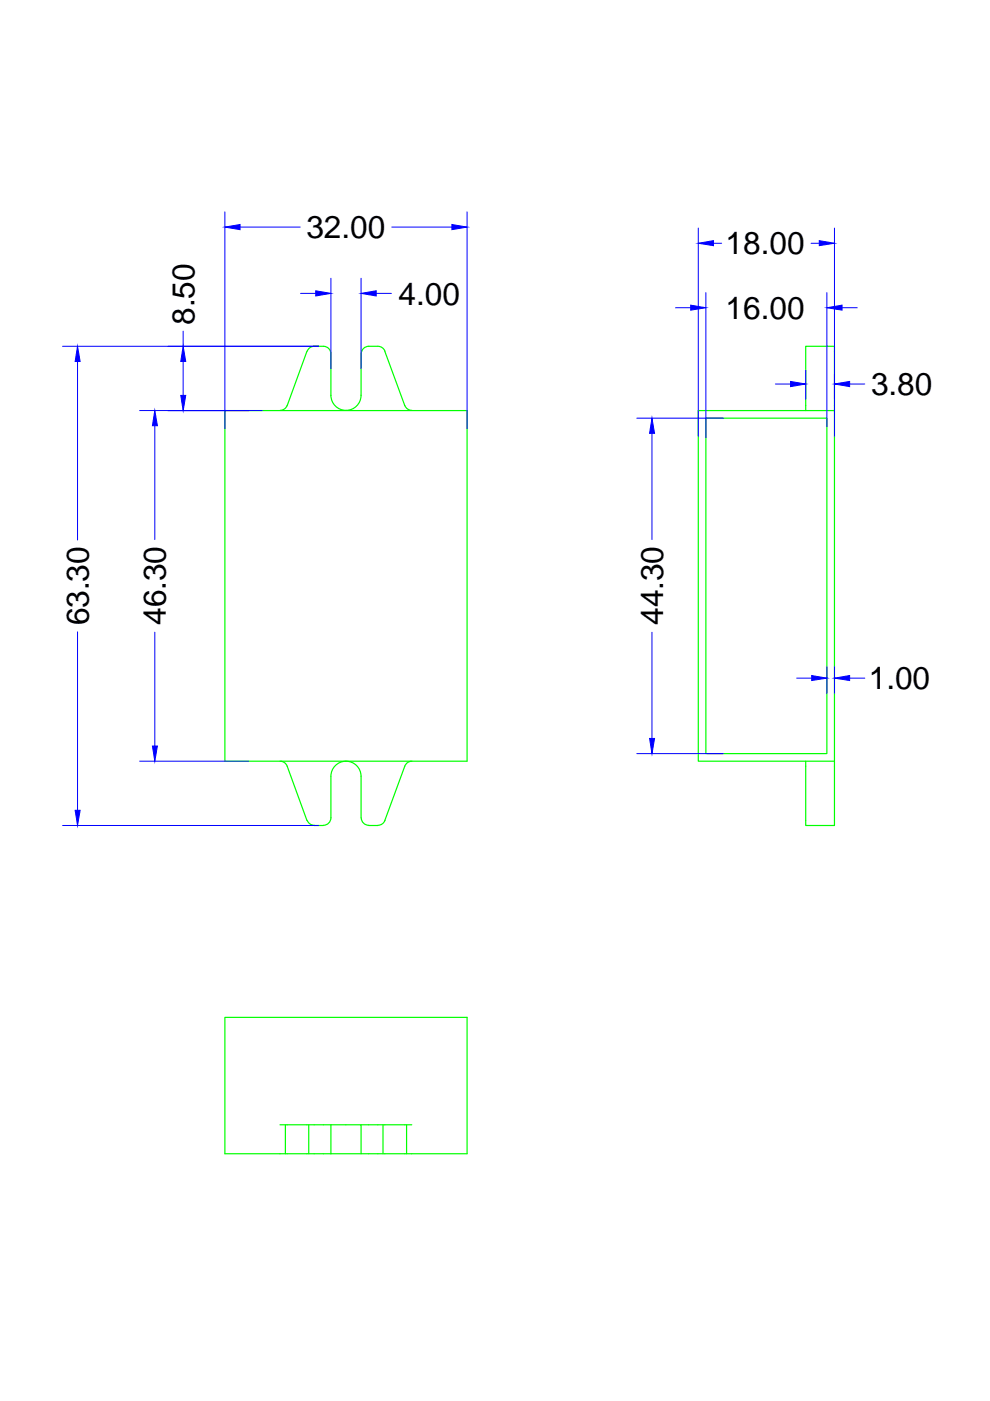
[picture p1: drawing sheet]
<svg xmlns="http://www.w3.org/2000/svg" width="210mm" height="297mm" viewBox="0 0 210 297" stroke-linecap="round" stroke-linejoin="round" font-family="sans-serif">
<!-- layer: 10 -->
<g fill="none" stroke="#0f0" stroke-width=".25">
<path d="M65.1 74.5l-4.2 11.5a1.59 1.59 0 0 1-1.5 1M68.6 73.4h-2a1.59 1.59 0 0 0-1.5 1.1M68.6 73.4a1.59 1.59 0 0 1 1.6 1.6v8.8M76.6 75v8.8M80.1 73.4h-1.9a1.59 1.59 0 0 0-1.6 1.6M80.1 73.4a1.59 1.59 0 0 1 1.5 1.1M81.6 74.5l4.2 11.5a1.59 1.59 0 0 0 1.5 1M47.7 87.1h51.3v74.3h-51.3zM70.2 83.8a3.2 3.2 0 0 0 3.2 3.2 3.2 3.2 0 0 0 3.2-3.2M148.1 87.1h28.8v74.3h-28.8zM149.7 88.7h25.6v71.1h-25.6zM170.8 87.1v-13.7h6.1v13.7"/>
<path d="M59.4 161.4a1.59 1.59 0 0 1 1.5 1M60.9 162.4l4.2 11.6M65.1 173.9a1.59 1.59 0 0 0 1.5 1.1M66.6 175h2M70.2 173.4a1.59 1.59 0 0 1-1.6 1.6M70.2 173.4v-8.8a3.2 3.2 0 0 1 3.2-3.2 3.2 3.2 0 0 1 3.2 3.2v8.8M76.6 173.4a1.59 1.59 0 0 0 1.6 1.6M78.2 175h1.9M81.6 173.9a1.59 1.59 0 0 1-1.5 1.1M85.8 162.4l-4.2 11.6M87.3 161.4a1.59 1.59 0 0 0-1.5 1M170.8 161.4v13.6h6.1v-13.6"/>
<path d="M59.4 238.5h17.2v6.1h22.4v-28.9h-51.3v28.9h28.9M60.5 238.5v6.1M65.5 238.5v6.1M70.2 238.5v6.1M76.6 238.5h10.7M81.2 238.5v6.1M86.2 238.5v6.1"/>
</g>
<!-- layer: 0 -->
<g fill="none" stroke="#00f" stroke-width=".21">
<path d="M47.7 44.9v46M50.9 48.1h12.7M70.2 59v19.1M76.6 59v19.1M83.1 48.1h12.7M99 44.9v46M148.1 48.4v44.1M151.3 51.6h1.7M172 51.6h1.7M176.9 48.4v44.1M13.3 73.4h54.3M16.4 76.6v37.9"/>
<path d="M38.8 70.2v3.2M38.8 76.6v7.2M63.7 62.2h3.2M79.8 62.2h3.2M143.2 65.2h3.2M149.7 62v30.9M170.8 78.5v6.1M175.3 62v28.5M178.5 65.2h3.3M29.6 87.1h26M32.8 90.3v24.1M135 88.7h18.4"/>
<path d="M138.2 91.9v22.5M164.4 81.4h3.2M180.1 81.4h3.3M16.4 134v37.8M32.8 134v24.2M138.2 134v22.6M135 159.8h18.4M168.9 143.8h3.2M175.3 141.4v5.6M176.9 141.4v5.6M180.1 143.8h3.3M13.3 175h54.3"/>
<path d="M29.6 161.4h23.2"/>
</g>
<g fill="#00f" stroke="#00f" stroke-width=".21">
<path d="M66.9 61.7l3.3 .5-3.3 .6z"/>
<path d="M76.6 62.2l3.2-.5v1.1z"/>
<path d="M47.7 48.1l3.2-.5v1.1z"/>
<path d="M95.8 47.6l3.2 .5-3.2 .6z"/>
<path d="M32.8 87.1l.6 3.2h-1.1z"/>
<path d="M32.3 158.2h1.1l-.6 3.2z"/>
<path d="M15.9 171.8h1.1l-.6 3.2z"/>
<path d="M16.4 73.4l.6 3.2h-1.1z"/>
<path d="M38.3 83.8h1.1l-.6 3.3z"/>
<path d="M38.8 73.4l.6 3.2h-1.1z"/>
<path d="M167.6 80.9l3.2 .5-3.2 .6z"/>
<path d="M176.9 81.4l3.2-.5v1.1z"/>
<path d="M175.3 65.2l3.2-.5v1.1z"/>
<path d="M146.4 64.7l3.3 .5-3.3 .6z"/>
<path d="M173.7 51l3.2 .6-3.2 .5z"/>
<path d="M148.1 51.6l3.2-.6v1.1z"/>
<path d="M138.2 88.7l.6 3.2h-1.1z"/>
<path d="M137.7 156.6h1.1l-.6 3.2z"/>
<path d="M172.1 143.2l3.2 .6-3.2 .5z"/>
<path d="M176.9 143.8l3.2-.6v1.1z"/>
</g>
<g font-size="6.7">
<text x="65" y="50.5">32.00</text>
<text x="153.9" y="53.9">18.00</text>
<text x="84.5" y="64.6">4.00</text>
<text x="41.2" y="68.9" transform="rotate(-90 41.2 68.9)">8.50</text>
<text x="153.9" y="67.6">16.00</text>
<text x="184.7" y="83.8">3.80</text>
<text x="18.8" y="132.6" transform="rotate(-90 18.8 132.6)">63.30</text>
<text x="35.2" y="132.5" transform="rotate(-90 35.2 132.5)">46.30</text>
<text x="140.6" y="132.5" transform="rotate(-90 140.6 132.5)">44.30</text>
<text x="184.2" y="146.1">1.00</text>
</g>
</svg>
